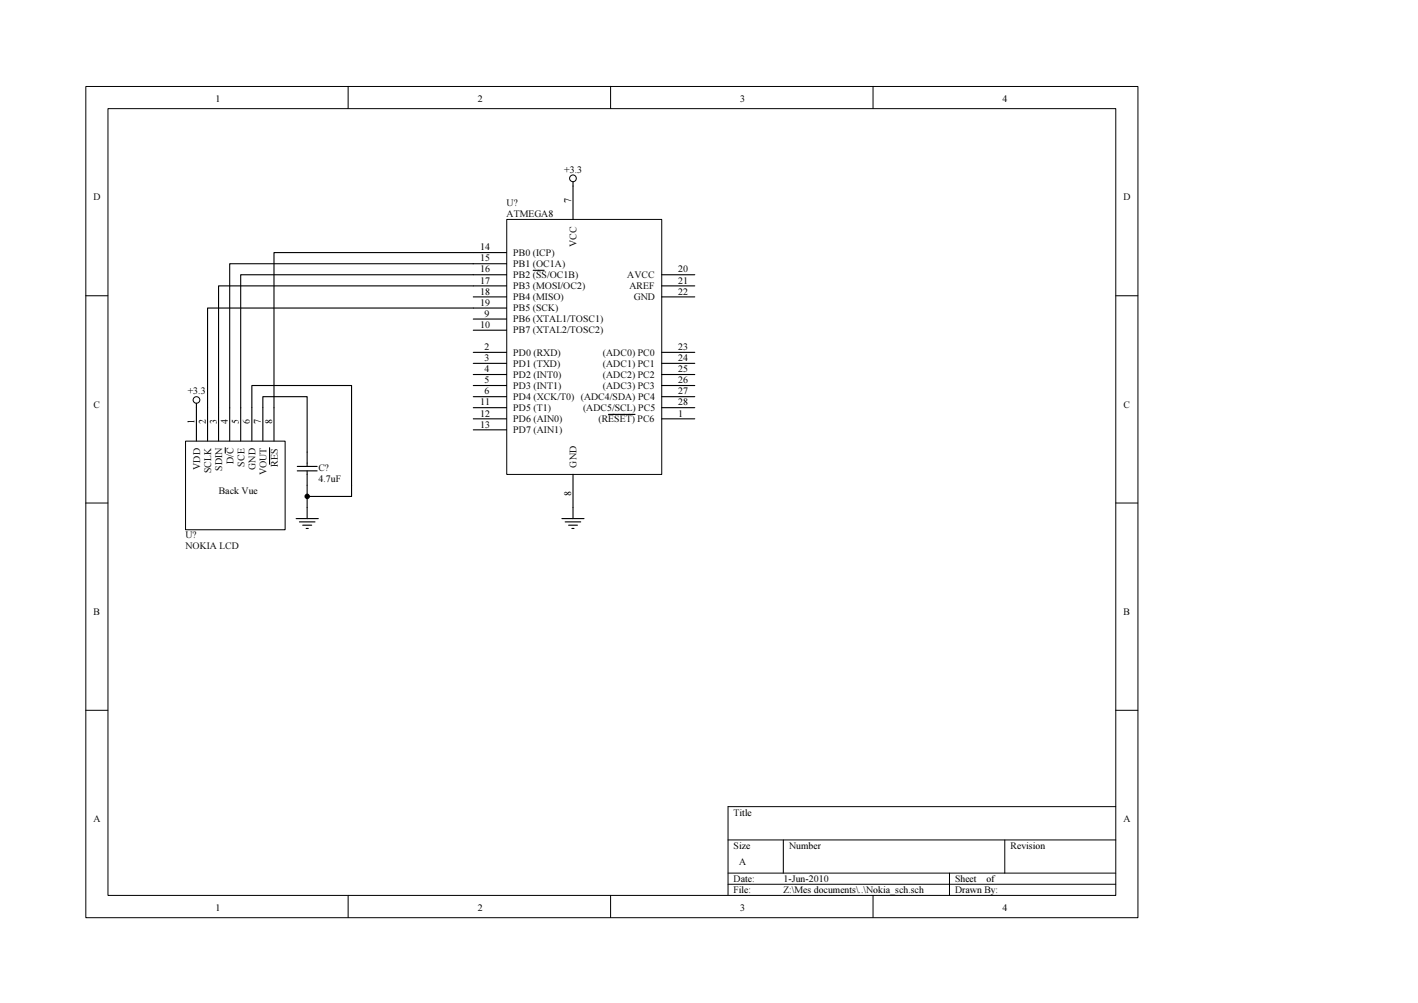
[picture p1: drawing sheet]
<svg xmlns="http://www.w3.org/2000/svg" width="420mm" height="297mm" viewBox="0 0 420 297" stroke-linecap="round" stroke-linejoin="round" font-family="sans-serif">
<g fill="none" stroke="#000" stroke-width=".3">
<path d="M25.4 25.6h311.8v246.2h-311.8zM32 32.2h298.6v233h-298.6zM103.2 25.6v6.5M180.9 25.6v6.5M258.7 25.6v6.5M25.4 87.6h6.6M330.6 87.6h6.5M25.4 149h6.6M330.6 149h6.5M25.4 210.4h6.6M330.6 210.4h6.5M330.6 238.9h-114.9v26.3"/>
<path d="M215.7 248.8h114.9M215.7 258.6h114.9M232.1 248.8v9.8M281.3 258.6v6.6M297.7 248.8v9.8M103.2 265.2v6.5M180.9 265.2v6.5M215.7 261.9h114.9M258.7 265.2v6.5"/>
</g>
<path d="M150.2 65h45.9v75.5h-45.9z" fill="#fff"/>
<g fill="none" stroke="#000" stroke-width=".3">
<path d="M150.1 65h46v75.5h-46z"/>
<circle cx="169.8" cy="52.8" r=".99"/>
<circle cx="58.2" cy="118.5" r=".99"/>
</g>
<g fill="none" stroke="#000" stroke-width=".33">
<path d="M169.8 53.8v11.2M140.2 74.8h9.9M150.1 78.1h-82v42.6M140.2 94.5h9.9M140.2 97.8h9.9M140.2 87.9h9.9M150.1 81.4h-78.8v39.3M150.1 84.7h-85.3v36M150.1 91.2h-88.6v29.5M158 80.1h3.2M196 81.4h9.9M196 84.7h9.9"/>
<path d="M196 87.9h9.9M58.2 119.4v1.3M140.2 104.4h9.9M140.2 107.6h9.9M140.2 110.9h9.9M140.2 114.2h9.9M140.2 117.5h9.9M196 104.4h9.9M196 107.6h9.9M196 110.9h9.9M196 114.2h9.9M196 117.5h9.9"/>
<path d="M88.1 139.4h5.9M88.1 138.1h5.9M91 133.9v4.2M91 139.4v4.3M140.2 124h9.9M140.2 120.7h9.9M140.2 127.3h9.9M180.3 122.7h7.9M196 124h9.9M196 120.7h9.9M87.7 153.6h6.6M88.7 154.6h4.6"/>
<path d="M89.7 155.5h2.7M90.7 156.5h.6M91 150.3v3.3M166.5 153.6h6.5M167.5 154.6h4.6M168.5 155.5h2.6M169.4 156.5h.7M169.8 140.5v13.1"/>
</g>
<path d="M55 130.7h29.5v26.2h-29.5z" fill="#fff"/>
<g fill="none" stroke="#000" stroke-width=".3">
<path d="M55 130.6h29.5v26.3h-29.5z"/>
<circle cx="91" cy="147" r=".66"/>
</g>
<path d="M140.2 74.8h-59v55.8M58.2 120.7v9.9M61.5 120.7v9.9M64.8 120.7v9.9M66.7 132.6v1.6M68.1 120.7v9.9M71.3 120.7v9.9M74.6 130.6v-16.4h29.6v32.8h-13.2v-3.3M77.9 130.6v-13.1h13.1v16.4M79.9 132.6v4.9M91 147v3.3" fill="none" stroke="#000" stroke-width=".33"/>
<circle cx="91" cy="147" r=".66" fill="#000"/>
<g font-size="3">
<text x="63.8" y="30.1">1</text>
<text x="141.6" y="30.1">2</text>
<text x="219.4" y="30.1">3</text>
<text x="297.1" y="30.1">4</text>
<text x="167.2" y="51.1">+3.3</text>
<text x="27.7" y="59.4">D</text>
<text x="332.9" y="59.4">D</text>
<text x="150.1" y="61">U?</text>
<text x="150.1" y="64.3">ATMEGA8</text>
<text x="169.2" y="60.1" transform="rotate(-90 169.2 60.1)">7</text>
<text x="142.2" y="74.1">14</text>
<text x="142.2" y="77.4">15</text>
<text x="152.1" y="75.8">PB0 (ICP)</text>
<text x="170.8" y="73.2" transform="rotate(-90 170.8 73.2)">VCC</text>
<text x="142.2" y="80.7">16</text>
<text x="142.2" y="84">17</text>
<text x="152.1" y="79">PB1 (OC1A)</text>
<text x="152.1" y="82.3">PB2 (SS/OC1B)</text>
<text x="185.9" y="82.3">AVCC</text>
<text x="201" y="80.7">20</text>
<text x="201" y="84">21</text>
<text x="142.2" y="87.2">18</text>
<text x="152.1" y="85.6">PB3 (MOSI/OC2)</text>
<text x="152.1" y="88.9">PB4 (MISO)</text>
<text x="186.5" y="85.6">AREF</text>
<text x="187.8" y="88.9">GND</text>
<text x="201" y="87.2">22</text>
<text x="142.2" y="90.6">19</text>
<text x="143.5" y="93.8">9</text>
<text x="152.1" y="95.5">PB6 (XTAL1/TOSC1)</text>
<text x="152.1" y="92.2">PB5 (SCK)</text>
<text x="142.2" y="97.1">10</text>
<text x="152.1" y="98.8">PB7 (XTAL2/TOSC2)</text>
<text x="143.5" y="103.7">2</text>
<text x="143.5" y="106.9">3</text>
<text x="152.1" y="105.3">PD0 (RXD)</text>
<text x="178.6" y="105.3">(ADC0) PC0</text>
<text x="201" y="103.7">23</text>
<text x="201" y="106.9">24</text>
<text x="143.5" y="110.2">4</text>
<text x="143.5" y="113.5">5</text>
<text x="152.1" y="108.6">PD1 (TXD)</text>
<text x="152.1" y="111.9">PD2 (INT0)</text>
<text x="178.6" y="108.6">(ADC1) PC1</text>
<text x="178.6" y="111.9">(ADC2) PC2</text>
<text x="201" y="110.2">25</text>
<text x="201" y="113.5">26</text>
<text x="55.6" y="116.8">+3.3</text>
<text x="143.5" y="116.8">6</text>
<text x="152.1" y="115.1">PD3 (INT1)</text>
<text x="152.1" y="118.4">PD4 (XCK/T0) (ADC4/SDA) PC4</text>
<text x="178.6" y="115.1">(ADC3) PC3</text>
<text x="201" y="116.8">27</text>
<text x="27.7" y="120.7">C</text>
<text x="57.6" y="125.7" transform="rotate(-90 57.6 125.7)">1</text>
<text x="60.9" y="125.7" transform="rotate(-90 60.9 125.7)">2</text>
<text x="64.2" y="125.7" transform="rotate(-90 64.2 125.7)">3</text>
<text x="67.5" y="125.7" transform="rotate(-90 67.5 125.7)">4</text>
<text x="70.8" y="125.7" transform="rotate(-90 70.8 125.7)">5</text>
<text x="74.1" y="125.7" transform="rotate(-90 74.1 125.7)">6</text>
<text x="77.3" y="125.7" transform="rotate(-90 77.3 125.7)">7</text>
<text x="80.6" y="125.7" transform="rotate(-90 80.6 125.7)">8</text>
<text x="142.2" y="120.1">11</text>
<text x="142.2" y="123.4">12</text>
<text x="152.1" y="121.7">PD5 (T1)</text>
<text x="152.1" y="125">PD6 (AIN0)</text>
<text x="172.8" y="121.7">(ADC5/SCL) PC5</text>
<text x="177.3" y="125">(RESET) PC6</text>
<text x="201" y="123.4">1</text>
<text x="201" y="120.1">28</text>
<text x="332.9" y="120.7">C</text>
<text x="142.2" y="126.6">13</text>
<text x="152.1" y="128.3">PD7 (AIN1)</text>
<text x="69.2" y="137.5" transform="rotate(-90 69.2 137.5)">D/C</text>
<text x="59.3" y="139.1" transform="rotate(-90 59.3 139.1)">VDD</text>
<text x="62.6" y="140.1" transform="rotate(-90 62.6 140.1)">SCLK</text>
<text x="65.9" y="139.5" transform="rotate(-90 65.9 139.5)">SDIN</text>
<text x="72.4" y="138.2" transform="rotate(-90 72.4 138.2)">SCE</text>
<text x="75.7" y="139.1" transform="rotate(-90 75.7 139.1)">GND</text>
<text x="79" y="140.8" transform="rotate(-90 79 140.8)">VOUT</text>
<text x="82.3" y="138.2" transform="rotate(-90 82.3 138.2)">RES</text>
<text x="94.3" y="139.4">C?</text>
<text x="94.3" y="142.7">4.7uF</text>
<text x="170.8" y="138.5" transform="rotate(-90 170.8 138.5)">GND</text>
<text x="64.8" y="146.3">Back Vue</text>
<text x="169.2" y="147" transform="rotate(-90 169.2 147)">8</text>
<text x="54.9" y="159.5">U?</text>
<text x="54.9" y="162.7">NOKIA LCD</text>
<text x="27.7" y="182.1">B</text>
<text x="332.9" y="182.1">B</text>
<text x="27.7" y="243.5">A</text>
<text x="217.4" y="241.5">Title</text>
<text x="332.9" y="243.5">A</text>
<text x="217.4" y="251.3">Size</text>
<text x="233.8" y="251.3">Number</text>
<text x="299.4" y="251.3">Revision</text>
<text x="219" y="256.3">A</text>
<text x="217.4" y="261.2">Date:</text>
<text x="232.1" y="261.2">1-Jun-2010</text>
<text x="283" y="261.2">Sheet</text>
<text x="292.3" y="261.2">of</text>
<text x="63.8" y="269.7">1</text>
<text x="141.6" y="269.7">2</text>
<text x="217.4" y="264.5">File:</text>
<text x="219.4" y="269.7">3</text>
<text x="232.1" y="264.5">Z:\Mes documents\..\Nokia_sch.sch</text>
<text x="283" y="264.5">Drawn By:</text>
<text x="297.1" y="269.7">4</text>
</g>
</svg>
